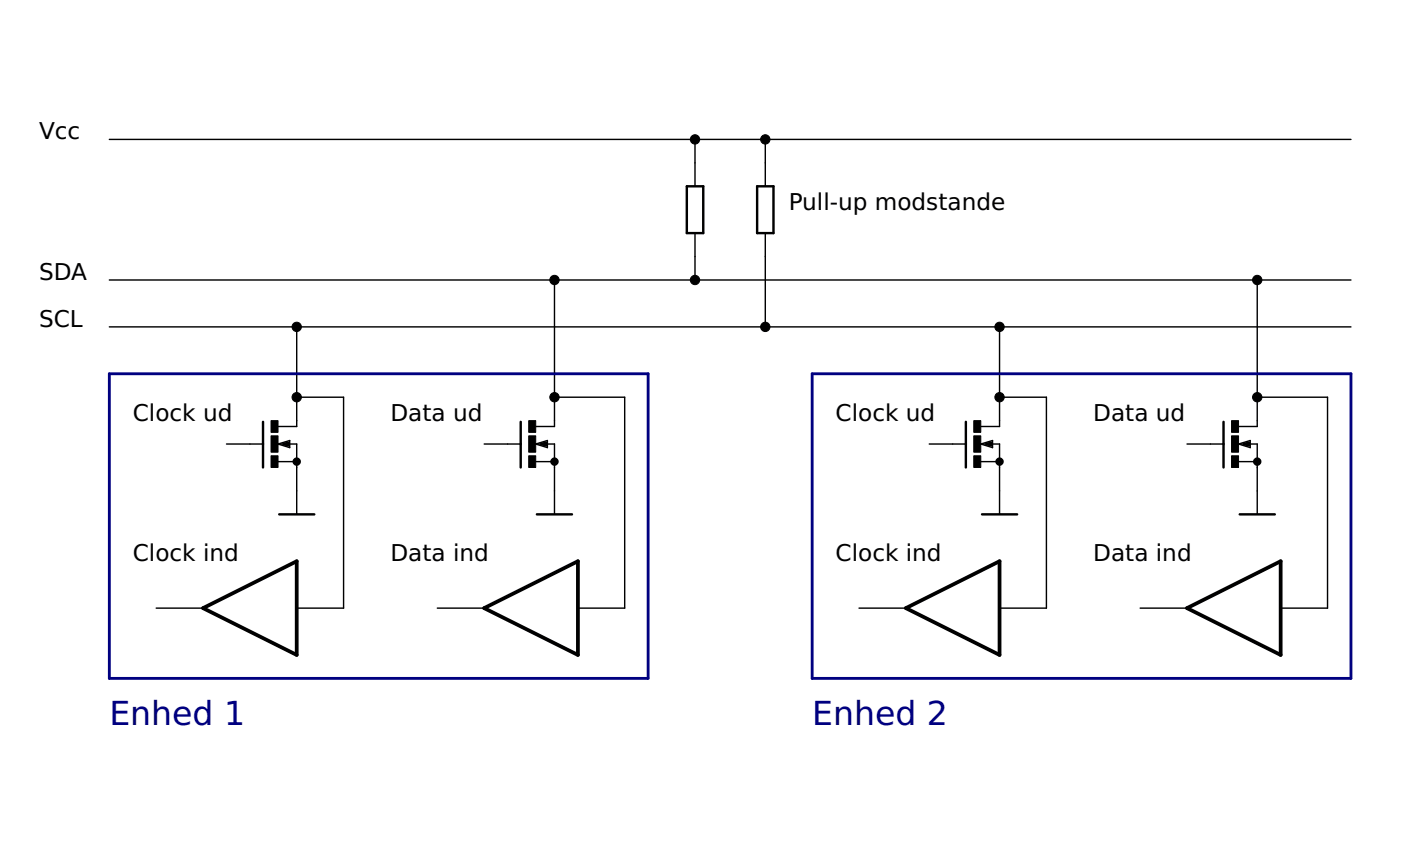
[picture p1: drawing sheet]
<?xml version="1.0" encoding="utf-8"?>
<!DOCTYPE eagle SYSTEM "eagle.dtd">
<!--
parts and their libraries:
40xx: Source: www.fairchildsemi.com CD4010.pdf  © 2000 Fairchild Semiconductor Corporation DS005945
-->
<eagle version="6.1">
<drawing>
<settings>
<setting alwaysvectorfont="no"/>
<setting verticaltext="up"/>
</settings>
<grid distance="0.1" unitdist="inch" unit="inch" style="lines" multiple="1" display="no" altdistance="0.01" altunitdist="inch" altunit="inch"/>
<schematic xreflabel="%F%N/%S.%C%R" xrefpart="/%S.%C%R">
<libraries>
<library name="transistor-small-signal">
<symbols>
<symbol name="IGFNA">
<wire x1="-1.1176" y1="2.413" x2="-1.1176" y2="0" width="0.254" layer="94"/>
<wire x1="2.54" y1="1.905" x2="0.5334" y2="1.905" width="0.1524" layer="94"/>
<wire x1="2.54" y1="2.54" x2="2.54" y2="1.905" width="0.1524" layer="94"/>
<wire x1="2.54" y1="0" x2="2.54" y2="-1.905" width="0.1524" layer="94"/>
<wire x1="0.508" y1="0" x2="1.778" y2="0.381" width="0.1524" layer="94"/>
<wire x1="1.778" y1="0.381" x2="1.778" y2="-0.381" width="0.1524" layer="94"/>
<wire x1="1.778" y1="-0.381" x2="0.508" y2="0" width="0.1524" layer="94"/>
<wire x1="0.508" y1="0" x2="1.143" y2="0" width="0.1524" layer="94"/>
<wire x1="1.143" y1="0" x2="2.54" y2="0" width="0.1524" layer="94"/>
<wire x1="0.508" y1="-1.905" x2="2.54" y2="-1.905" width="0.1524" layer="94"/>
<wire x1="2.54" y1="-1.905" x2="2.54" y2="-2.54" width="0.1524" layer="94"/>
<wire x1="-1.1176" y1="0" x2="-2.54" y2="0" width="0.1524" layer="94"/>
<wire x1="-1.1176" y1="0" x2="-1.1176" y2="-2.54" width="0.254" layer="94"/>
<wire x1="1.651" y1="0.127" x2="1.143" y2="0" width="0.3048" layer="94"/>
<wire x1="1.143" y1="0" x2="1.651" y2="-0.127" width="0.3048" layer="94"/>
<circle x="2.54" y="-1.905" radius="0.254" width="0.4064" layer="94"/>
<text x="5.08" y="2.54" size="1.778" layer="95">&gt;NAME</text>
<text x="5.08" y="0" size="1.778" layer="96">&gt;VALUE</text>
<text x="1.27" y="2.413" size="0.8128" layer="93">D</text>
<text x="1.143" y="-3.175" size="0.8128" layer="93">S</text>
<text x="-2.413" y="0.381" size="0.8128" layer="93">G</text>
<rectangle x1="-0.254" y1="-2.54" x2="0.508" y2="-1.27" layer="94"/>
<rectangle x1="-0.254" y1="1.27" x2="0.508" y2="2.54" layer="94"/>
<rectangle x1="-0.254" y1="-0.889" x2="0.508" y2="0.889" layer="94"/>
<pin name="G" x="-5.08" y="0" visible="off" length="short" direction="pas"/>
<pin name="D" x="2.54" y="5.08" visible="off" length="short" direction="pas" rot="R270"/>
<pin name="S" x="2.54" y="-5.08" visible="off" length="short" direction="pas" rot="R90"/>
</symbol>
</symbols>
<devicesets>
<deviceset name="BS170" prefix="Q">
<gates>
<gate name="1" symbol="IGFNA" x="0" y="0"/>
</gates>
<devices>
<device name="" package="SOT54E">
<connects>
<connect gate="1" pin="D" pad="D"/>
<connect gate="1" pin="G" pad="G"/>
<connect gate="1" pin="S" pad="S"/>
</connects>
<technologies>
<technology name=""/>
</technologies>
</device>
</devices>
</deviceset>
</devicesets>
</library>
<library name="rcl">
<symbols>
<symbol name="R-EU">
<wire x1="-2.54" y1="-0.889" x2="2.54" y2="-0.889" width="0.254" layer="94"/>
<wire x1="2.54" y1="0.889" x2="-2.54" y2="0.889" width="0.254" layer="94"/>
<wire x1="2.54" y1="-0.889" x2="2.54" y2="0.889" width="0.254" layer="94"/>
<wire x1="-2.54" y1="-0.889" x2="-2.54" y2="0.889" width="0.254" layer="94"/>
<text x="-3.81" y="1.4986" size="1.778" layer="95">&gt;NAME</text>
<text x="-3.81" y="-3.302" size="1.778" layer="96">&gt;VALUE</text>
<pin name="2" x="5.08" y="0" visible="off" length="short" direction="pas" swaplevel="1" rot="R180"/>
<pin name="1" x="-5.08" y="0" visible="off" length="short" direction="pas" swaplevel="1"/>
</symbol>
</symbols>
<devicesets>
<deviceset name="R-EU_" prefix="R" uservalue="yes">
<gates>
<gate name="G$1" symbol="R-EU" x="0" y="0"/>
</gates>
<devices>
<device name="R0402" package="R0402">
<connects>
<connect gate="G$1" pin="1" pad="1"/>
<connect gate="G$1" pin="2" pad="2"/>
</connects>
<technologies>
<technology name=""/>
</technologies>
</device>
<device name="R0603" package="R0603">
<connects>
<connect gate="G$1" pin="1" pad="1"/>
<connect gate="G$1" pin="2" pad="2"/>
</connects>
<technologies>
<technology name=""/>
</technologies>
</device>
<device name="R0805" package="R0805">
<connects>
<connect gate="G$1" pin="1" pad="1"/>
<connect gate="G$1" pin="2" pad="2"/>
</connects>
<technologies>
<technology name=""/>
</technologies>
</device>
<device name="R0805W" package="R0805W">
<connects>
<connect gate="G$1" pin="1" pad="1"/>
<connect gate="G$1" pin="2" pad="2"/>
</connects>
<technologies>
<technology name=""/>
</technologies>
</device>
<device name="R1005" package="R1005">
<connects>
<connect gate="G$1" pin="1" pad="1"/>
<connect gate="G$1" pin="2" pad="2"/>
</connects>
<technologies>
<technology name=""/>
</technologies>
</device>
<device name="R1206" package="R1206">
<connects>
<connect gate="G$1" pin="1" pad="1"/>
<connect gate="G$1" pin="2" pad="2"/>
</connects>
<technologies>
<technology name=""/>
</technologies>
</device>
<device name="R1206W" package="R1206W">
<connects>
<connect gate="G$1" pin="1" pad="1"/>
<connect gate="G$1" pin="2" pad="2"/>
</connects>
<technologies>
<technology name=""/>
</technologies>
</device>
<device name="R1210" package="R1210">
<connects>
<connect gate="G$1" pin="1" pad="1"/>
<connect gate="G$1" pin="2" pad="2"/>
</connects>
<technologies>
<technology name=""/>
</technologies>
</device>
<device name="R1210W" package="R1210W">
<connects>
<connect gate="G$1" pin="1" pad="1"/>
<connect gate="G$1" pin="2" pad="2"/>
</connects>
<technologies>
<technology name=""/>
</technologies>
</device>
<device name="R2010" package="R2010">
<connects>
<connect gate="G$1" pin="1" pad="1"/>
<connect gate="G$1" pin="2" pad="2"/>
</connects>
<technologies>
<technology name=""/>
</technologies>
</device>
<device name="R2010W" package="R2010W">
<connects>
<connect gate="G$1" pin="1" pad="1"/>
<connect gate="G$1" pin="2" pad="2"/>
</connects>
<technologies>
<technology name=""/>
</technologies>
</device>
<device name="R2012" package="R2012">
<connects>
<connect gate="G$1" pin="1" pad="1"/>
<connect gate="G$1" pin="2" pad="2"/>
</connects>
<technologies>
<technology name=""/>
</technologies>
</device>
<device name="R2012W" package="R2012W">
<connects>
<connect gate="G$1" pin="1" pad="1"/>
<connect gate="G$1" pin="2" pad="2"/>
</connects>
<technologies>
<technology name=""/>
</technologies>
</device>
<device name="R2512" package="R2512">
<connects>
<connect gate="G$1" pin="1" pad="1"/>
<connect gate="G$1" pin="2" pad="2"/>
</connects>
<technologies>
<technology name=""/>
</technologies>
</device>
<device name="R2512W" package="R2512W">
<connects>
<connect gate="G$1" pin="1" pad="1"/>
<connect gate="G$1" pin="2" pad="2"/>
</connects>
<technologies>
<technology name=""/>
</technologies>
</device>
<device name="R3216" package="R3216">
<connects>
<connect gate="G$1" pin="1" pad="1"/>
<connect gate="G$1" pin="2" pad="2"/>
</connects>
<technologies>
<technology name=""/>
</technologies>
</device>
<device name="R3216W" package="R3216W">
<connects>
<connect gate="G$1" pin="1" pad="1"/>
<connect gate="G$1" pin="2" pad="2"/>
</connects>
<technologies>
<technology name=""/>
</technologies>
</device>
<device name="R3225" package="R3225">
<connects>
<connect gate="G$1" pin="1" pad="1"/>
<connect gate="G$1" pin="2" pad="2"/>
</connects>
<technologies>
<technology name=""/>
</technologies>
</device>
<device name="R3225W" package="R3225W">
<connects>
<connect gate="G$1" pin="1" pad="1"/>
<connect gate="G$1" pin="2" pad="2"/>
</connects>
<technologies>
<technology name=""/>
</technologies>
</device>
<device name="R5025" package="R5025">
<connects>
<connect gate="G$1" pin="1" pad="1"/>
<connect gate="G$1" pin="2" pad="2"/>
</connects>
<technologies>
<technology name=""/>
</technologies>
</device>
<device name="R5025W" package="R5025W">
<connects>
<connect gate="G$1" pin="1" pad="1"/>
<connect gate="G$1" pin="2" pad="2"/>
</connects>
<technologies>
<technology name=""/>
</technologies>
</device>
<device name="R6332" package="R6332">
<connects>
<connect gate="G$1" pin="1" pad="1"/>
<connect gate="G$1" pin="2" pad="2"/>
</connects>
<technologies>
<technology name=""/>
</technologies>
</device>
<device name="R6332W" package="R6332W">
<connects>
<connect gate="G$1" pin="1" pad="1"/>
<connect gate="G$1" pin="2" pad="2"/>
</connects>
<technologies>
<technology name=""/>
</technologies>
</device>
<device name="M0805" package="M0805">
<connects>
<connect gate="G$1" pin="1" pad="1"/>
<connect gate="G$1" pin="2" pad="2"/>
</connects>
<technologies>
<technology name=""/>
</technologies>
</device>
<device name="M1206" package="M1206">
<connects>
<connect gate="G$1" pin="1" pad="1"/>
<connect gate="G$1" pin="2" pad="2"/>
</connects>
<technologies>
<technology name=""/>
</technologies>
</device>
<device name="M1406" package="M1406">
<connects>
<connect gate="G$1" pin="1" pad="1"/>
<connect gate="G$1" pin="2" pad="2"/>
</connects>
<technologies>
<technology name=""/>
</technologies>
</device>
<device name="M2012" package="M2012">
<connects>
<connect gate="G$1" pin="1" pad="1"/>
<connect gate="G$1" pin="2" pad="2"/>
</connects>
<technologies>
<technology name=""/>
</technologies>
</device>
<device name="M2309" package="M2309">
<connects>
<connect gate="G$1" pin="1" pad="1"/>
<connect gate="G$1" pin="2" pad="2"/>
</connects>
<technologies>
<technology name=""/>
</technologies>
</device>
<device name="M3216" package="M3216">
<connects>
<connect gate="G$1" pin="1" pad="1"/>
<connect gate="G$1" pin="2" pad="2"/>
</connects>
<technologies>
<technology name=""/>
</technologies>
</device>
<device name="M3516" package="M3516">
<connects>
<connect gate="G$1" pin="1" pad="1"/>
<connect gate="G$1" pin="2" pad="2"/>
</connects>
<technologies>
<technology name=""/>
</technologies>
</device>
<device name="M5923" package="M5923">
<connects>
<connect gate="G$1" pin="1" pad="1"/>
<connect gate="G$1" pin="2" pad="2"/>
</connects>
<technologies>
<technology name=""/>
</technologies>
</device>
<device name="0204/5" package="0204/5">
<connects>
<connect gate="G$1" pin="1" pad="1"/>
<connect gate="G$1" pin="2" pad="2"/>
</connects>
<technologies>
<technology name=""/>
</technologies>
</device>
<device name="0204/7" package="0204/7">
<connects>
<connect gate="G$1" pin="1" pad="1"/>
<connect gate="G$1" pin="2" pad="2"/>
</connects>
<technologies>
<technology name=""/>
</technologies>
</device>
<device name="0204/2V" package="0204V">
<connects>
<connect gate="G$1" pin="1" pad="1"/>
<connect gate="G$1" pin="2" pad="2"/>
</connects>
<technologies>
<technology name=""/>
</technologies>
</device>
<device name="0207/10" package="0207/10">
<connects>
<connect gate="G$1" pin="1" pad="1"/>
<connect gate="G$1" pin="2" pad="2"/>
</connects>
<technologies>
<technology name=""/>
</technologies>
</device>
<device name="0207/12" package="0207/12">
<connects>
<connect gate="G$1" pin="1" pad="1"/>
<connect gate="G$1" pin="2" pad="2"/>
</connects>
<technologies>
<technology name=""/>
</technologies>
</device>
<device name="0207/15" package="0207/15">
<connects>
<connect gate="G$1" pin="1" pad="1"/>
<connect gate="G$1" pin="2" pad="2"/>
</connects>
<technologies>
<technology name=""/>
</technologies>
</device>
<device name="0207/2V" package="0207/2V">
<connects>
<connect gate="G$1" pin="1" pad="1"/>
<connect gate="G$1" pin="2" pad="2"/>
</connects>
<technologies>
<technology name=""/>
</technologies>
</device>
<device name="0207/5V" package="0207/5V">
<connects>
<connect gate="G$1" pin="1" pad="1"/>
<connect gate="G$1" pin="2" pad="2"/>
</connects>
<technologies>
<technology name=""/>
</technologies>
</device>
<device name="0207/7" package="0207/7">
<connects>
<connect gate="G$1" pin="1" pad="1"/>
<connect gate="G$1" pin="2" pad="2"/>
</connects>
<technologies>
<technology name=""/>
</technologies>
</device>
<device name="0309/10" package="0309/10">
<connects>
<connect gate="G$1" pin="1" pad="1"/>
<connect gate="G$1" pin="2" pad="2"/>
</connects>
<technologies>
<technology name=""/>
</technologies>
</device>
<device name="0309/12" package="0309/12">
<connects>
<connect gate="G$1" pin="1" pad="1"/>
<connect gate="G$1" pin="2" pad="2"/>
</connects>
<technologies>
<technology name=""/>
</technologies>
</device>
<device name="0309/V" package="0309V">
<connects>
<connect gate="G$1" pin="1" pad="1"/>
<connect gate="G$1" pin="2" pad="2"/>
</connects>
<technologies>
<technology name=""/>
</technologies>
</device>
<device name="0411/12" package="0411/12">
<connects>
<connect gate="G$1" pin="1" pad="1"/>
<connect gate="G$1" pin="2" pad="2"/>
</connects>
<technologies>
<technology name=""/>
</technologies>
</device>
<device name="0411/15" package="0411/15">
<connects>
<connect gate="G$1" pin="1" pad="1"/>
<connect gate="G$1" pin="2" pad="2"/>
</connects>
<technologies>
<technology name=""/>
</technologies>
</device>
<device name="0411/3V" package="0411V">
<connects>
<connect gate="G$1" pin="1" pad="1"/>
<connect gate="G$1" pin="2" pad="2"/>
</connects>
<technologies>
<technology name=""/>
</technologies>
</device>
<device name="0414/15" package="0414/15">
<connects>
<connect gate="G$1" pin="1" pad="1"/>
<connect gate="G$1" pin="2" pad="2"/>
</connects>
<technologies>
<technology name=""/>
</technologies>
</device>
<device name="0414/5V" package="0414V">
<connects>
<connect gate="G$1" pin="1" pad="1"/>
<connect gate="G$1" pin="2" pad="2"/>
</connects>
<technologies>
<technology name=""/>
</technologies>
</device>
<device name="0617/17" package="0617/17">
<connects>
<connect gate="G$1" pin="1" pad="1"/>
<connect gate="G$1" pin="2" pad="2"/>
</connects>
<technologies>
<technology name=""/>
</technologies>
</device>
<device name="0617/22" package="0617/22">
<connects>
<connect gate="G$1" pin="1" pad="1"/>
<connect gate="G$1" pin="2" pad="2"/>
</connects>
<technologies>
<technology name=""/>
</technologies>
</device>
<device name="0617/5V" package="0617V">
<connects>
<connect gate="G$1" pin="1" pad="1"/>
<connect gate="G$1" pin="2" pad="2"/>
</connects>
<technologies>
<technology name=""/>
</technologies>
</device>
<device name="0922/22" package="0922/22">
<connects>
<connect gate="G$1" pin="1" pad="1"/>
<connect gate="G$1" pin="2" pad="2"/>
</connects>
<technologies>
<technology name=""/>
</technologies>
</device>
<device name="0613/5V" package="P0613V">
<connects>
<connect gate="G$1" pin="1" pad="1"/>
<connect gate="G$1" pin="2" pad="2"/>
</connects>
<technologies>
<technology name=""/>
</technologies>
</device>
<device name="0613/15" package="P0613/15">
<connects>
<connect gate="G$1" pin="1" pad="1"/>
<connect gate="G$1" pin="2" pad="2"/>
</connects>
<technologies>
<technology name=""/>
</technologies>
</device>
<device name="0817/22" package="P0817/22">
<connects>
<connect gate="G$1" pin="1" pad="1"/>
<connect gate="G$1" pin="2" pad="2"/>
</connects>
<technologies>
<technology name=""/>
</technologies>
</device>
<device name="0817/7V" package="P0817V">
<connects>
<connect gate="G$1" pin="1" pad="1"/>
<connect gate="G$1" pin="2" pad="2"/>
</connects>
<technologies>
<technology name=""/>
</technologies>
</device>
<device name="V234/12" package="V234/12">
<connects>
<connect gate="G$1" pin="1" pad="1"/>
<connect gate="G$1" pin="2" pad="2"/>
</connects>
<technologies>
<technology name=""/>
</technologies>
</device>
<device name="V235/17" package="V235/17">
<connects>
<connect gate="G$1" pin="1" pad="1"/>
<connect gate="G$1" pin="2" pad="2"/>
</connects>
<technologies>
<technology name=""/>
</technologies>
</device>
<device name="V526-0" package="V526-0">
<connects>
<connect gate="G$1" pin="1" pad="1"/>
<connect gate="G$1" pin="2" pad="2"/>
</connects>
<technologies>
<technology name=""/>
</technologies>
</device>
<device name="MELF0102R" package="MINI_MELF-0102R">
<connects>
<connect gate="G$1" pin="1" pad="1"/>
<connect gate="G$1" pin="2" pad="2"/>
</connects>
<technologies>
<technology name=""/>
</technologies>
</device>
<device name="MELF0102W" package="MINI_MELF-0102W">
<connects>
<connect gate="G$1" pin="1" pad="1"/>
<connect gate="G$1" pin="2" pad="2"/>
</connects>
<technologies>
<technology name=""/>
</technologies>
</device>
<device name="MELF0204R" package="MINI_MELF-0204R">
<connects>
<connect gate="G$1" pin="1" pad="1"/>
<connect gate="G$1" pin="2" pad="2"/>
</connects>
<technologies>
<technology name=""/>
</technologies>
</device>
<device name="MELF0204W" package="MINI_MELF-0204W">
<connects>
<connect gate="G$1" pin="1" pad="1"/>
<connect gate="G$1" pin="2" pad="2"/>
</connects>
<technologies>
<technology name=""/>
</technologies>
</device>
<device name="MELF0207R" package="MINI_MELF-0207R">
<connects>
<connect gate="G$1" pin="1" pad="1"/>
<connect gate="G$1" pin="2" pad="2"/>
</connects>
<technologies>
<technology name=""/>
</technologies>
</device>
<device name="MELF0207W" package="MINI_MELF-0207W">
<connects>
<connect gate="G$1" pin="1" pad="1"/>
<connect gate="G$1" pin="2" pad="2"/>
</connects>
<technologies>
<technology name=""/>
</technologies>
</device>
<device name="0922V" package="0922V">
<connects>
<connect gate="G$1" pin="1" pad="1"/>
<connect gate="G$1" pin="2" pad="2"/>
</connects>
<technologies>
<technology name=""/>
</technologies>
</device>
<device name="RDH/15" package="RDH/15">
<connects>
<connect gate="G$1" pin="1" pad="1"/>
<connect gate="G$1" pin="2" pad="2"/>
</connects>
<technologies>
<technology name=""/>
</technologies>
</device>
<device name="MELF0102AX" package="MINI_MELF-0102AX">
<connects>
<connect gate="G$1" pin="1" pad="1"/>
<connect gate="G$1" pin="2" pad="2"/>
</connects>
<technologies>
<technology name=""/>
</technologies>
</device>
<device name="R0201" package="R0201">
<connects>
<connect gate="G$1" pin="1" pad="1"/>
<connect gate="G$1" pin="2" pad="2"/>
</connects>
<technologies>
<technology name=""/>
</technologies>
</device>
<device name="VTA52" package="VTA52">
<connects>
<connect gate="G$1" pin="1" pad="1"/>
<connect gate="G$1" pin="2" pad="2"/>
</connects>
<technologies>
<technology name=""/>
</technologies>
</device>
<device name="VTA53" package="VTA53">
<connects>
<connect gate="G$1" pin="1" pad="1"/>
<connect gate="G$1" pin="2" pad="2"/>
</connects>
<technologies>
<technology name=""/>
</technologies>
</device>
<device name="VTA54" package="VTA54">
<connects>
<connect gate="G$1" pin="1" pad="1"/>
<connect gate="G$1" pin="2" pad="2"/>
</connects>
<technologies>
<technology name=""/>
</technologies>
</device>
<device name="VTA55" package="VTA55">
<connects>
<connect gate="G$1" pin="1" pad="1"/>
<connect gate="G$1" pin="2" pad="2"/>
</connects>
<technologies>
<technology name=""/>
</technologies>
</device>
<device name="VTA56" package="VTA56">
<connects>
<connect gate="G$1" pin="1" pad="1"/>
<connect gate="G$1" pin="2" pad="2"/>
</connects>
<technologies>
<technology name=""/>
</technologies>
</device>
<device name="VMTA55" package="VMTA55">
<connects>
<connect gate="G$1" pin="1" pad="1"/>
<connect gate="G$1" pin="2" pad="2"/>
</connects>
<technologies>
<technology name=""/>
</technologies>
</device>
<device name="VMTB60" package="VMTB60">
<connects>
<connect gate="G$1" pin="1" pad="1"/>
<connect gate="G$1" pin="2" pad="2"/>
</connects>
<technologies>
<technology name=""/>
</technologies>
</device>
<device name="R4527" package="R4527">
<connects>
<connect gate="G$1" pin="1" pad="1"/>
<connect gate="G$1" pin="2" pad="2"/>
</connects>
<technologies>
<technology name=""/>
</technologies>
</device>
<device name="WSC0001" package="WSC0001">
<connects>
<connect gate="G$1" pin="1" pad="1"/>
<connect gate="G$1" pin="2" pad="2"/>
</connects>
<technologies>
<technology name=""/>
</technologies>
</device>
<device name="WSC0002" package="WSC0002">
<connects>
<connect gate="G$1" pin="1" pad="1"/>
<connect gate="G$1" pin="2" pad="2"/>
</connects>
<technologies>
<technology name=""/>
</technologies>
</device>
<device name="WSC01/2" package="WSC01/2">
<connects>
<connect gate="G$1" pin="1" pad="1"/>
<connect gate="G$1" pin="2" pad="2"/>
</connects>
<technologies>
<technology name=""/>
</technologies>
</device>
<device name="WSC2515" package="WSC2515">
<connects>
<connect gate="G$1" pin="1" pad="1"/>
<connect gate="G$1" pin="2" pad="2"/>
</connects>
<technologies>
<technology name=""/>
</technologies>
</device>
<device name="WSC4527" package="WSC4527">
<connects>
<connect gate="G$1" pin="1" pad="1"/>
<connect gate="G$1" pin="2" pad="2"/>
</connects>
<technologies>
<technology name=""/>
</technologies>
</device>
<device name="WSC6927" package="WSC6927">
<connects>
<connect gate="G$1" pin="1" pad="1"/>
<connect gate="G$1" pin="2" pad="2"/>
</connects>
<technologies>
<technology name=""/>
</technologies>
</device>
<device name="R1218" package="R1218">
<connects>
<connect gate="G$1" pin="1" pad="1"/>
<connect gate="G$1" pin="2" pad="2"/>
</connects>
<technologies>
<technology name=""/>
</technologies>
</device>
<device name="1812X7R" package="1812X7R">
<connects>
<connect gate="G$1" pin="1" pad="1"/>
<connect gate="G$1" pin="2" pad="2"/>
</connects>
<technologies>
<technology name=""/>
</technologies>
</device>
</devices>
</deviceset>
</devicesets>
</library>
<library name="supply1">
<symbols>
<symbol name="GND">
<wire x1="-1.905" y1="0" x2="1.905" y2="0" width="0.254" layer="94"/>
<text x="-2.54" y="-2.54" size="1.778" layer="96">&gt;VALUE</text>
<pin name="GND" x="0" y="2.54" visible="off" length="short" direction="sup" rot="R270"/>
</symbol>
</symbols>
<devicesets>
<deviceset name="GND" prefix="GND">
<gates>
<gate name="1" symbol="GND" x="0" y="0"/>
</gates>
<devices>
<device name="">
<technologies>
<technology name=""/>
</technologies>
</device>
</devices>
</deviceset>
</devicesets>
</library>
<library name="40xx">
<symbols>
<symbol name="4010">
<wire x1="-5.08" y1="-5.08" x2="5.08" y2="0" width="0.4064" layer="94"/>
<wire x1="5.08" y1="0" x2="-5.08" y2="5.08" width="0.4064" layer="94"/>
<wire x1="-5.08" y1="5.08" x2="-5.08" y2="-5.08" width="0.4064" layer="94"/>
<text x="2.54" y="3.175" size="1.778" layer="95">&gt;NAME</text>
<text x="2.54" y="-5.08" size="1.778" layer="96">&gt;VALUE</text>
<pin name="O" x="10.16" y="0" visible="pad" length="middle" direction="out" rot="R180"/>
<pin name="I" x="-10.16" y="0" visible="pad" length="middle" direction="in"/>
</symbol>
<symbol name="PWR3">
<text x="-2.54" y="-1.016" size="1.778" layer="95">&gt;NAME</text>
<text x="-0.635" y="2.54" size="1.27" layer="95" rot="R90">VDD</text>
<text x="1.905" y="-5.842" size="1.27" layer="95" rot="R90">VSS</text>
<text x="4.445" y="2.54" size="1.27" layer="95" rot="R90">VCC</text>
<pin name="VSS" x="0" y="-7.62" visible="pad" length="middle" direction="pwr" rot="R90"/>
<pin name="VDD" x="-2.54" y="7.62" visible="pad" length="middle" direction="pwr" rot="R270"/>
<pin name="VCC" x="2.54" y="7.62" visible="pad" length="middle" direction="pwr" rot="R270"/>
</symbol>
</symbols>
<devicesets>
<deviceset name="4010" prefix="IC">
<gates>
<gate name="A" symbol="4010" x="17.78" y="0" swaplevel="1"/>
<gate name="B" symbol="4010" x="17.78" y="-15.24" swaplevel="1"/>
<gate name="C" symbol="4010" x="45.72" y="0" swaplevel="1"/>
<gate name="D" symbol="4010" x="45.72" y="-15.24" swaplevel="1"/>
<gate name="E" symbol="4010" x="73.66" y="0" swaplevel="1"/>
<gate name="F" symbol="4010" x="73.66" y="-15.24" swaplevel="1"/>
<gate name="P" symbol="PWR3" x="-7.62" y="-7.62"/>
</gates>
<devices>
<device name="N" package="DIL16">
<connects>
<connect gate="A" pin="I" pad="3"/>
<connect gate="A" pin="O" pad="2"/>
<connect gate="B" pin="I" pad="5"/>
<connect gate="B" pin="O" pad="4"/>
<connect gate="C" pin="I" pad="7"/>
<connect gate="C" pin="O" pad="6"/>
<connect gate="D" pin="I" pad="9"/>
<connect gate="D" pin="O" pad="10"/>
<connect gate="E" pin="I" pad="11"/>
<connect gate="E" pin="O" pad="12"/>
<connect gate="F" pin="I" pad="14"/>
<connect gate="F" pin="O" pad="15"/>
<connect gate="P" pin="VCC" pad="1"/>
<connect gate="P" pin="VDD" pad="16"/>
<connect gate="P" pin="VSS" pad="8"/>
</connects>
<technologies>
<technology name=""/>
</technologies>
</device>
<device name="D" package="SO16">
<connects>
<connect gate="A" pin="I" pad="3"/>
<connect gate="A" pin="O" pad="2"/>
<connect gate="B" pin="I" pad="5"/>
<connect gate="B" pin="O" pad="4"/>
<connect gate="C" pin="I" pad="7"/>
<connect gate="C" pin="O" pad="6"/>
<connect gate="D" pin="I" pad="9"/>
<connect gate="D" pin="O" pad="10"/>
<connect gate="E" pin="I" pad="11"/>
<connect gate="E" pin="O" pad="12"/>
<connect gate="F" pin="I" pad="14"/>
<connect gate="F" pin="O" pad="15"/>
<connect gate="P" pin="VCC" pad="1"/>
<connect gate="P" pin="VDD" pad="16"/>
<connect gate="P" pin="VSS" pad="8"/>
</connects>
<technologies>
<technology name=""/>
</technologies>
</device>
</devices>
</deviceset>
</devicesets>
</library>
</libraries>
<attributes>
</attributes>
<variantdefs>
</variantdefs>
<classes>
<class number="0" name="default" width="0" drill="0">
</class>
</classes>
<parts>
<part name="Q1" library="transistor-small-signal" deviceset="BS170" device=""/>
<part name="Q2" library="transistor-small-signal" deviceset="BS170" device=""/>
<part name="R1" library="rcl" deviceset="R-EU_" device="0207/10"/>
<part name="R2" library="rcl" deviceset="R-EU_" device="0207/10"/>
<part name="IC1" library="40xx" deviceset="4010" device="N"/>
<part name="GND1" library="supply1" deviceset="GND" device=""/>
<part name="GND2" library="supply1" deviceset="GND" device=""/>
<part name="Q5" library="transistor-small-signal" deviceset="BS170" device=""/>
<part name="Q6" library="transistor-small-signal" deviceset="BS170" device=""/>
<part name="IC2" library="40xx" deviceset="4010" device="N"/>
<part name="GND3" library="supply1" deviceset="GND" device=""/>
<part name="GND4" library="supply1" deviceset="GND" device=""/>
</parts>
<sheets>
<sheet>
<plain>
<text x="-10.16" y="96.52" size="1.778" layer="97">SDA</text>
<text x="-10.16" y="91.44" size="1.778" layer="97">SCL</text>
<text x="0" y="81.28" size="1.778" layer="97">Clock ud</text>
<text x="0" y="66.04" size="1.778" layer="97">Clock ind</text>
<text x="27.94" y="66.04" size="1.778" layer="97">Data ind</text>
<text x="27.94" y="81.28" size="1.778" layer="97">Data ud</text>
<wire x1="-2.54" y1="86.36" x2="55.88" y2="86.36" width="0.3048" layer="100"/>
<wire x1="55.88" y1="86.36" x2="55.88" y2="53.34" width="0.3048" layer="100"/>
<wire x1="55.88" y1="53.34" x2="-2.54" y2="53.34" width="0.3048" layer="100"/>
<wire x1="-2.54" y1="53.34" x2="-2.54" y2="86.36" width="0.3048" layer="100"/>
<text x="-2.54" y="48.26" size="2.54" layer="100">Enhed 1</text>
<text x="76.2" y="81.28" size="1.778" layer="97">Clock ud</text>
<text x="76.2" y="66.04" size="1.778" layer="97">Clock ind</text>
<text x="104.14" y="66.04" size="1.778" layer="97">Data ind</text>
<text x="104.14" y="81.28" size="1.778" layer="97">Data ud</text>
<wire x1="73.66" y1="86.36" x2="132.08" y2="86.36" width="0.3048" layer="100"/>
<wire x1="132.08" y1="86.36" x2="132.08" y2="53.34" width="0.3048" layer="100"/>
<wire x1="132.08" y1="53.34" x2="73.66" y2="53.34" width="0.3048" layer="100"/>
<wire x1="73.66" y1="53.34" x2="73.66" y2="86.36" width="0.3048" layer="100"/>
<text x="73.66" y="48.26" size="2.54" layer="100">Enhed 2</text>
<text x="-10.16" y="111.76" size="1.778" layer="97">Vcc</text>
<text x="71.12" y="104.14" size="1.778" layer="97">Pull-up modstande</text>
</plain>
<instances>
<instance part="Q1" gate="1" x="15.24" y="78.74"/>
<instance part="Q2" gate="1" x="43.18" y="78.74"/>
<instance part="R1" gate="G$1" x="60.96" y="104.14" rot="R90"/>
<instance part="R2" gate="G$1" x="68.58" y="104.14" rot="R90"/>
<instance part="IC1" gate="A" x="12.7" y="60.96" rot="R180"/>
<instance part="IC1" gate="B" x="43.18" y="60.96" rot="R180"/>
<instance part="GND1" gate="1" x="17.78" y="71.12" rot="MR0"/>
<instance part="GND2" gate="1" x="45.72" y="71.12" rot="MR0"/>
<instance part="Q5" gate="1" x="91.44" y="78.74"/>
<instance part="Q6" gate="1" x="119.38" y="78.74"/>
<instance part="IC2" gate="A" x="88.9" y="60.96" rot="R180"/>
<instance part="IC2" gate="B" x="119.38" y="60.96" rot="R180"/>
<instance part="GND3" gate="1" x="93.98" y="71.12" rot="MR0"/>
<instance part="GND4" gate="1" x="121.92" y="71.12" rot="MR0"/>
</instances>
<busses>
</busses>
<nets>
<net name="GND" class="0">
<segment>
<pinref part="Q1" gate="1" pin="S"/>
<pinref part="GND1" gate="1" pin="GND"/>
</segment>
<segment>
<pinref part="Q2" gate="1" pin="S"/>
<pinref part="GND2" gate="1" pin="GND"/>
</segment>
<segment>
<pinref part="Q5" gate="1" pin="S"/>
<pinref part="GND3" gate="1" pin="GND"/>
</segment>
<segment>
<pinref part="Q6" gate="1" pin="S"/>
<pinref part="GND4" gate="1" pin="GND"/>
</segment>
</net>
<net name="N$3" class="0">
<segment>
<pinref part="R1" gate="G$1" pin="2"/>
<wire x1="-2.54" y1="111.76" x2="60.96" y2="111.76" width="0.1524" layer="91"/>
<wire x1="60.96" y1="111.76" x2="68.58" y2="111.76" width="0.1524" layer="91"/>
<wire x1="60.96" y1="109.22" x2="60.96" y2="111.76" width="0.1524" layer="91"/>
<junction x="60.96" y="111.76"/>
<pinref part="R2" gate="G$1" pin="2"/>
<wire x1="68.58" y1="109.22" x2="68.58" y2="111.76" width="0.1524" layer="91"/>
<wire x1="68.58" y1="111.76" x2="132.08" y2="111.76" width="0.1524" layer="91"/>
<junction x="68.58" y="111.76"/>
</segment>
</net>
<net name="N$1" class="0">
<segment>
<pinref part="IC1" gate="A" pin="I"/>
<pinref part="Q1" gate="1" pin="D"/>
<wire x1="17.78" y1="83.82" x2="22.86" y2="83.82" width="0.1524" layer="91"/>
<wire x1="22.86" y1="83.82" x2="22.86" y2="60.96" width="0.1524" layer="91"/>
<pinref part="Q5" gate="1" pin="D"/>
<pinref part="IC2" gate="A" pin="I"/>
<wire x1="93.98" y1="83.82" x2="99.06" y2="83.82" width="0.1524" layer="91"/>
<wire x1="99.06" y1="83.82" x2="99.06" y2="60.96" width="0.1524" layer="91"/>
<wire x1="-2.54" y1="91.44" x2="17.78" y2="91.44" width="0.1524" layer="91"/>
<pinref part="R2" gate="G$1" pin="1"/>
<wire x1="17.78" y1="91.44" x2="68.58" y2="91.44" width="0.1524" layer="91"/>
<wire x1="68.58" y1="99.06" x2="68.58" y2="91.44" width="0.1524" layer="91"/>
<wire x1="68.58" y1="91.44" x2="93.98" y2="91.44" width="0.1524" layer="91"/>
<junction x="68.58" y="91.44"/>
<wire x1="93.98" y1="91.44" x2="132.08" y2="91.44" width="0.1524" layer="91"/>
<wire x1="93.98" y1="83.82" x2="93.98" y2="91.44" width="0.1524" layer="91"/>
<junction x="93.98" y="83.82"/>
<junction x="93.98" y="91.44"/>
<wire x1="17.78" y1="83.82" x2="17.78" y2="91.44" width="0.1524" layer="91"/>
<junction x="17.78" y="83.82"/>
<junction x="17.78" y="91.44"/>
</segment>
</net>
<net name="N$2" class="0">
<segment>
<pinref part="IC1" gate="B" pin="I"/>
<pinref part="Q2" gate="1" pin="D"/>
<wire x1="45.72" y1="83.82" x2="53.34" y2="83.82" width="0.1524" layer="91"/>
<wire x1="53.34" y1="83.82" x2="53.34" y2="60.96" width="0.1524" layer="91"/>
<pinref part="Q6" gate="1" pin="D"/>
<pinref part="IC2" gate="B" pin="I"/>
<wire x1="121.92" y1="83.82" x2="129.54" y2="83.82" width="0.1524" layer="91"/>
<wire x1="129.54" y1="83.82" x2="129.54" y2="60.96" width="0.1524" layer="91"/>
<wire x1="-2.54" y1="96.52" x2="45.72" y2="96.52" width="0.1524" layer="91"/>
<pinref part="R1" gate="G$1" pin="1"/>
<wire x1="45.72" y1="96.52" x2="60.96" y2="96.52" width="0.1524" layer="91"/>
<wire x1="60.96" y1="99.06" x2="60.96" y2="96.52" width="0.1524" layer="91"/>
<wire x1="60.96" y1="96.52" x2="121.92" y2="96.52" width="0.1524" layer="91"/>
<wire x1="121.92" y1="96.52" x2="132.08" y2="96.52" width="0.1524" layer="91"/>
<wire x1="121.92" y1="83.82" x2="121.92" y2="96.52" width="0.1524" layer="91"/>
<junction x="121.92" y="83.82"/>
<junction x="121.92" y="96.52"/>
<junction x="60.96" y="96.52"/>
<wire x1="45.72" y1="83.82" x2="45.72" y2="96.52" width="0.1524" layer="91"/>
<junction x="45.72" y="83.82"/>
<junction x="45.72" y="96.52"/>
</segment>
</net>
</nets>
</sheet>
</sheets>
</schematic>
</drawing>
</eagle>
